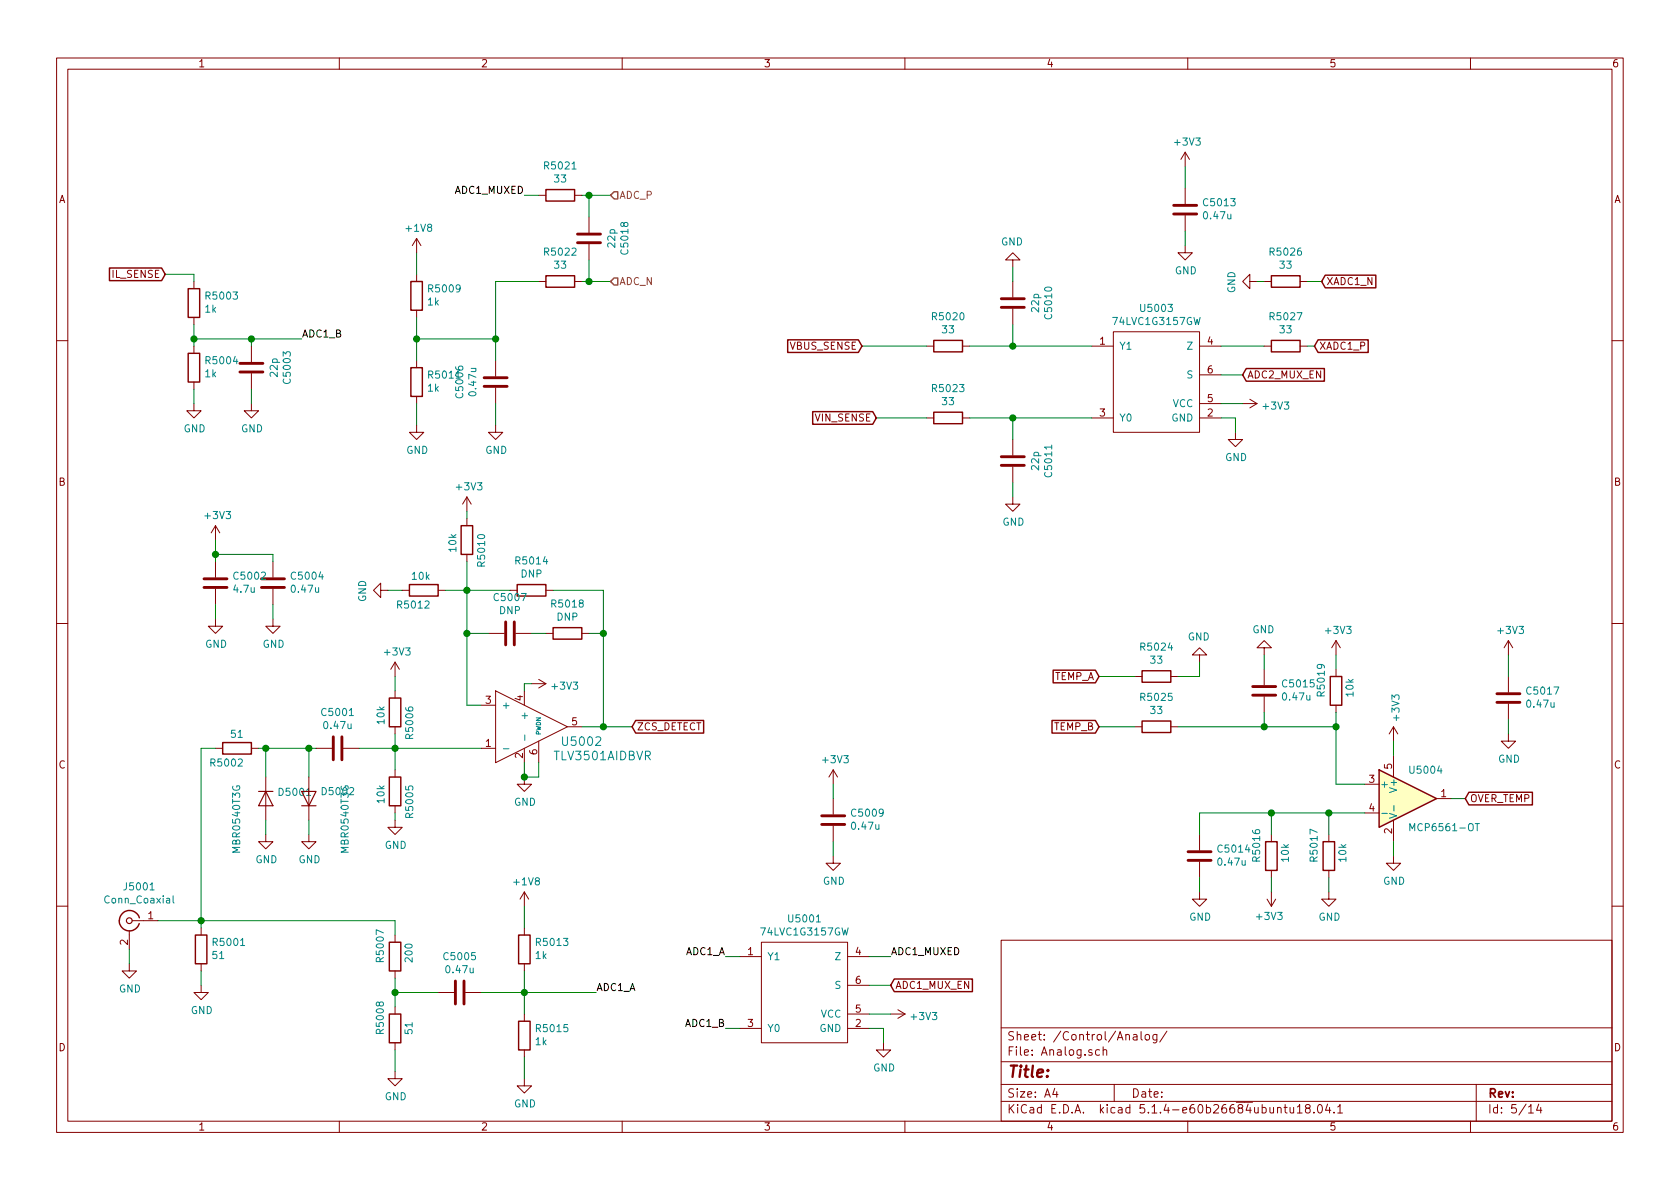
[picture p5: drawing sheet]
EESchema Schematic File Version 4
LIBS:integrated-cache
EELAYER 30 0
EELAYER END
$Descr A4 11693 8268
encoding utf-8
Sheet 5 14
Title ""
Date ""
Rev ""
Comp ""
Comment1 ""
Comment2 ""
Comment3 ""
Comment4 ""
$EndDescr
$Comp
L wbraun_ic_lib:TLV3501AIDBVR U5002
U 1 1
P 3650 5050
F 0 "U5002" H 3900 4950 60  0000 L CNN
F 1 "TLV3501AIDBVR" H 3850 4850 60  0000 L CNN
F 2 "Package_TO_SOT_SMD:SOT-23-6" H 3450 5050 60  0001 C CNN
F 3 "" H 3450 5050 60  0000 C CNN
	1    3650 5050
	1    0    0    -1  
$EndComp
$Comp
L Connector:Conn_Coaxial J5001
U 1 1
P 900 6400
F 0 "J5001" H 830 6638 50  0000 C CNN
F 1 "Conn_Coaxial" H 830 6547 50  0000 C CNN
F 2 "Connector_Coaxial:SMA_Amphenol_132134-16_Vertical" H 900 6400 50  0001 C CNN
F 3 " ~" H 900 6400 50  0001 C CNN
	1    900  6400
	-1   0    0    -1  
$EndComp
$Comp
L power:GND #PWR05001
U 1 1
P 900 6700
F 0 "#PWR05001" H 900 6450 50  0001 C CNN
F 1 "GND" H 905 6527 50  0000 C CNN
F 2 "" H 900 6700 50  0001 C CNN
F 3 "" H 900 6700 50  0001 C CNN
	1    900  6700
	1    0    0    -1  
$EndComp
Wire Wire Line
	900  6600 900  6700
$Comp
L Device:R R5001
U 1 1
P 1400 6600
F 0 "R5001" H 1330 6554 50  0000 R CNN
F 1 "51" H 1330 6645 50  0000 R CNN
F 2 "Resistor_SMD:R_2512_6332Metric" V 1330 6600 50  0001 C CNN
F 3 "~" H 1400 6600 50  0001 C CNN
	1    1400 6600
	-1   0    0    1   
$EndComp
Wire Wire Line
	1100 6400 1400 6400
Wire Wire Line
	1400 6400 1400 6450
Wire Wire Line
	1400 6750 1400 6850
$Comp
L power:GND #PWR05002
U 1 1
P 1400 6850
F 0 "#PWR05002" H 1400 6600 50  0001 C CNN
F 1 "GND" H 1405 6677 50  0000 C CNN
F 2 "" H 1400 6850 50  0001 C CNN
F 3 "" H 1400 6850 50  0001 C CNN
	1    1400 6850
	1    0    0    -1  
$EndComp
Connection ~ 1400 6400
$Comp
L Device:C C5001
U 1 1
P 2350 5200
F 0 "C5001" V 2098 5200 50  0000 C CNN
F 1 "0.47u" V 2189 5200 50  0000 C CNN
F 2 "Capacitor_SMD:C_0402_1005Metric" H 2388 5050 50  0001 C CNN
F 3 "~" H 2350 5200 50  0001 C CNN
	1    2350 5200
	0    1    1    0   
$EndComp
$Comp
L Device:C C5007
U 1 1
P 3550 4400
F 0 "C5007" V 3298 4400 50  0000 C CNN
F 1 "DNP" V 3389 4400 50  0000 C CNN
F 2 "Capacitor_SMD:C_0402_1005Metric" H 3588 4250 50  0001 C CNN
F 3 "~" H 3550 4400 50  0001 C CNN
	1    3550 4400
	0    1    1    0   
$EndComp
$Comp
L Device:R R5018
U 1 1
P 3950 4400
F 0 "R5018" V 3743 4400 50  0000 C CNN
F 1 "DNP" V 3834 4400 50  0000 C CNN
F 2 "Resistor_SMD:R_0402_1005Metric" V 3880 4400 50  0001 C CNN
F 3 "~" H 3950 4400 50  0001 C CNN
	1    3950 4400
	0    1    1    0   
$EndComp
$Comp
L Device:R R5014
U 1 1
P 3700 4100
F 0 "R5014" V 3493 4100 50  0000 C CNN
F 1 "DNP" V 3584 4100 50  0000 C CNN
F 2 "Resistor_SMD:R_0402_1005Metric" V 3630 4100 50  0001 C CNN
F 3 "~" H 3700 4100 50  0001 C CNN
	1    3700 4100
	0    1    1    0   
$EndComp
Wire Wire Line
	4050 5050 4200 5050
Wire Wire Line
	4200 5050 4200 4400
Wire Wire Line
	4200 4400 4100 4400
Wire Wire Line
	3800 4400 3700 4400
Wire Wire Line
	3850 4100 4200 4100
Wire Wire Line
	4200 4100 4200 4400
Connection ~ 4200 4400
Wire Wire Line
	3550 4100 3250 4100
Wire Wire Line
	3250 4100 3250 4400
Wire Wire Line
	3250 4900 3350 4900
Wire Wire Line
	3400 4400 3250 4400
Connection ~ 3250 4400
Wire Wire Line
	3250 4400 3250 4900
Connection ~ 4200 5050
Wire Wire Line
	3650 5300 3650 5400
Wire Wire Line
	3750 5300 3750 5400
Wire Wire Line
	3650 4800 3650 4750
Wire Wire Line
	3650 4750 3700 4750
$Comp
L power:GND #PWR05009
U 1 1
P 3650 5400
F 0 "#PWR05009" H 3650 5150 50  0001 C CNN
F 1 "GND" H 3655 5227 50  0000 C CNN
F 2 "" H 3650 5400 50  0001 C CNN
F 3 "" H 3650 5400 50  0001 C CNN
	1    3650 5400
	1    0    0    -1  
$EndComp
Wire Wire Line
	3750 5400 3650 5400
Connection ~ 3650 5400
$Comp
L power:+3V3 #PWR05010
U 1 1
P 3700 4750
F 0 "#PWR05010" H 3700 4600 50  0001 C CNN
F 1 "+3V3" V 3715 4878 50  0000 L CNN
F 2 "" H 3700 4750 50  0001 C CNN
F 3 "" H 3700 4750 50  0001 C CNN
	1    3700 4750
	0    1    1    0   
$EndComp
Wire Wire Line
	4200 5050 4400 5050
Text GLabel 4400 5050 2    50   Input ~ 0
ZCS_DETECT
$Comp
L Device:R R5021
U 1 1
P 3900 1350
F 0 "R5021" V 3693 1350 50  0000 C CNN
F 1 "33" V 3784 1350 50  0000 C CNN
F 2 "Resistor_SMD:R_0402_1005Metric" V 3830 1350 50  0001 C CNN
F 3 "~" H 3900 1350 50  0001 C CNN
	1    3900 1350
	0    1    1    0   
$EndComp
$Comp
L Device:R R5022
U 1 1
P 3900 1950
F 0 "R5022" V 3693 1950 50  0000 C CNN
F 1 "33" V 3784 1950 50  0000 C CNN
F 2 "Resistor_SMD:R_0402_1005Metric" V 3830 1950 50  0001 C CNN
F 3 "~" H 3900 1950 50  0001 C CNN
	1    3900 1950
	0    1    1    0   
$EndComp
$Comp
L Device:C C5018
U 1 1
P 4100 1650
F 0 "C5018" V 3848 1650 50  0000 C CNN
F 1 "22p" V 3939 1650 50  0000 C CNN
F 2 "Capacitor_SMD:C_0402_1005Metric" H 4138 1500 50  0001 C CNN
F 3 "~" H 4100 1650 50  0001 C CNN
	1    4100 1650
	-1   0    0    1   
$EndComp
Wire Wire Line
	4050 1350 4100 1350
Wire Wire Line
	4100 1350 4100 1500
Wire Wire Line
	4050 1950 4100 1950
Wire Wire Line
	4100 1950 4100 1800
Wire Wire Line
	4100 1350 4250 1350
Connection ~ 4100 1350
Wire Wire Line
	4100 1950 4250 1950
Connection ~ 4100 1950
Wire Wire Line
	3250 3600 3250 3550
$Comp
L Device:R R5010
U 1 1
P 3250 3750
F 0 "R5010" V 3350 3800 50  0000 R CNN
F 1 "10k" V 3150 3800 50  0000 R CNN
F 2 "Resistor_SMD:R_0402_1005Metric" V 3180 3750 50  0001 C CNN
F 3 "~" H 3250 3750 50  0001 C CNN
	1    3250 3750
	1    0    0    -1  
$EndComp
Wire Wire Line
	2500 5200 2750 5200
$Comp
L Device:R R5006
U 1 1
P 2750 4950
F 0 "R5006" V 2850 5000 50  0000 R CNN
F 1 "10k" V 2650 5000 50  0000 R CNN
F 2 "Resistor_SMD:R_0402_1005Metric" V 2680 4950 50  0001 C CNN
F 3 "~" H 2750 4950 50  0001 C CNN
	1    2750 4950
	1    0    0    -1  
$EndComp
Wire Wire Line
	2750 5100 2750 5200
Connection ~ 2750 5200
Wire Wire Line
	2750 5200 3350 5200
Wire Wire Line
	2750 4700 2750 4800
$Comp
L Device:R R5002
U 1 1
P 1650 5200
F 0 "R5002" V 1750 5250 50  0000 R CNN
F 1 "51" V 1550 5250 50  0000 R CNN
F 2 "Resistor_SMD:R_1206_3216Metric" V 1580 5200 50  0001 C CNN
F 3 "~" H 1650 5200 50  0001 C CNN
	1    1650 5200
	0    1    1    0   
$EndComp
Wire Wire Line
	1400 5200 1500 5200
Wire Wire Line
	1400 6400 1400 5200
$Comp
L wbraun_ic_lib:74LVC1G3157GW U5001
U 1 1
P 5600 6900
F 0 "U5001" H 5600 7415 50  0000 C CNN
F 1 "74LVC1G3157GW" H 5600 7324 50  0000 C CNN
F 2 "Package_TO_SOT_SMD:SOT-363_SC-70-6" H 6000 6350 50  0001 C CNN
F 3 "" H 6000 6350 50  0001 C CNN
	1    5600 6900
	1    0    0    -1  
$EndComp
$Comp
L power:GND #PWR0114
U 1 1
P 6150 7250
F 0 "#PWR0114" H 6150 7000 50  0001 C CNN
F 1 "GND" H 6155 7077 50  0000 C CNN
F 2 "" H 6150 7250 50  0001 C CNN
F 3 "" H 6150 7250 50  0001 C CNN
	1    6150 7250
	1    0    0    -1  
$EndComp
$Comp
L power:+3V3 #PWR0115
U 1 1
P 6200 7050
F 0 "#PWR0115" H 6200 6900 50  0001 C CNN
F 1 "+3V3" V 6215 7178 50  0000 L CNN
F 2 "" H 6200 7050 50  0001 C CNN
F 3 "" H 6200 7050 50  0001 C CNN
	1    6200 7050
	0    1    1    0   
$EndComp
Wire Wire Line
	6050 7050 6200 7050
Wire Wire Line
	6050 7150 6150 7150
Wire Wire Line
	6150 7150 6150 7250
Wire Wire Line
	6050 6650 6200 6650
$Comp
L Device:C C5005
U 1 1
P 3200 6900
F 0 "C5005" V 2948 6900 50  0000 C CNN
F 1 "0.47u" V 3039 6900 50  0000 C CNN
F 2 "Capacitor_SMD:C_0402_1005Metric" H 3238 6750 50  0001 C CNN
F 3 "~" H 3200 6900 50  0001 C CNN
	1    3200 6900
	0    1    1    0   
$EndComp
$Comp
L Device:R R5007
U 1 1
P 2750 6650
F 0 "R5007" V 2850 6700 50  0000 R CNN
F 1 "200" V 2650 6700 50  0000 R CNN
F 2 "Resistor_SMD:R_1206_3216Metric" V 2680 6650 50  0001 C CNN
F 3 "~" H 2750 6650 50  0001 C CNN
	1    2750 6650
	-1   0    0    1   
$EndComp
$Comp
L Device:R R5008
U 1 1
P 2750 7150
F 0 "R5008" V 2850 7200 50  0000 R CNN
F 1 "51" V 2650 7200 50  0000 R CNN
F 2 "Resistor_SMD:R_1206_3216Metric" V 2680 7150 50  0001 C CNN
F 3 "~" H 2750 7150 50  0001 C CNN
	1    2750 7150
	-1   0    0    1   
$EndComp
Wire Wire Line
	2750 6400 2750 6500
Wire Wire Line
	2750 6800 2750 6900
$Comp
L power:GND #PWR0116
U 1 1
P 2750 7450
F 0 "#PWR0116" H 2750 7200 50  0001 C CNN
F 1 "GND" H 2755 7277 50  0000 C CNN
F 2 "" H 2750 7450 50  0001 C CNN
F 3 "" H 2750 7450 50  0001 C CNN
	1    2750 7450
	1    0    0    -1  
$EndComp
Wire Wire Line
	2750 7300 2750 7450
Wire Wire Line
	2750 6900 3050 6900
Connection ~ 2750 6900
Wire Wire Line
	2750 6900 2750 7000
$Comp
L Device:R R5013
U 1 1
P 3650 6600
F 0 "R5013" H 3580 6554 50  0000 R CNN
F 1 "1k" H 3580 6645 50  0000 R CNN
F 2 "Resistor_SMD:R_0402_1005Metric" V 3580 6600 50  0001 C CNN
F 3 "~" H 3650 6600 50  0001 C CNN
	1    3650 6600
	-1   0    0    1   
$EndComp
$Comp
L Device:R R5015
U 1 1
P 3650 7200
F 0 "R5015" H 3580 7154 50  0000 R CNN
F 1 "1k" H 3580 7245 50  0000 R CNN
F 2 "Resistor_SMD:R_0402_1005Metric" V 3580 7200 50  0001 C CNN
F 3 "~" H 3650 7200 50  0001 C CNN
	1    3650 7200
	-1   0    0    1   
$EndComp
$Comp
L power:GND #PWR0117
U 1 1
P 3650 7500
F 0 "#PWR0117" H 3650 7250 50  0001 C CNN
F 1 "GND" H 3655 7327 50  0000 C CNN
F 2 "" H 3650 7500 50  0001 C CNN
F 3 "" H 3650 7500 50  0001 C CNN
	1    3650 7500
	1    0    0    -1  
$EndComp
Wire Wire Line
	3350 6900 3650 6900
Wire Wire Line
	3650 6900 3650 6750
Wire Wire Line
	3650 6900 3650 7050
Connection ~ 3650 6900
Wire Wire Line
	3650 7350 3650 7500
Wire Wire Line
	3650 6450 3650 6300
$Comp
L Device:R R5009
U 1 1
P 2900 2050
F 0 "R5009" H 2830 2004 50  0000 R CNN
F 1 "1k" H 2830 2095 50  0000 R CNN
F 2 "Resistor_SMD:R_0402_1005Metric" V 2830 2050 50  0001 C CNN
F 3 "~" H 2900 2050 50  0001 C CNN
	1    2900 2050
	-1   0    0    1   
$EndComp
$Comp
L Device:R R5011
U 1 1
P 2900 2650
F 0 "R5011" H 2830 2604 50  0000 R CNN
F 1 "1k" H 2830 2695 50  0000 R CNN
F 2 "Resistor_SMD:R_0402_1005Metric" V 2830 2650 50  0001 C CNN
F 3 "~" H 2900 2650 50  0001 C CNN
	1    2900 2650
	-1   0    0    1   
$EndComp
$Comp
L power:GND #PWR0118
U 1 1
P 2900 2950
F 0 "#PWR0118" H 2900 2700 50  0001 C CNN
F 1 "GND" H 2905 2777 50  0000 C CNN
F 2 "" H 2900 2950 50  0001 C CNN
F 3 "" H 2900 2950 50  0001 C CNN
	1    2900 2950
	1    0    0    -1  
$EndComp
Wire Wire Line
	2900 2350 2900 2200
Wire Wire Line
	2900 2350 2900 2500
Connection ~ 2900 2350
Wire Wire Line
	2900 2800 2900 2950
Wire Wire Line
	2900 1900 2900 1750
$Comp
L Device:C C5006
U 1 1
P 3450 2650
F 0 "C5006" V 3198 2650 50  0000 C CNN
F 1 "0.47u" V 3289 2650 50  0000 C CNN
F 2 "Capacitor_SMD:C_0402_1005Metric" H 3488 2500 50  0001 C CNN
F 3 "~" H 3450 2650 50  0001 C CNN
	1    3450 2650
	1    0    0    -1  
$EndComp
Wire Wire Line
	2900 2350 3450 2350
Wire Wire Line
	3450 2350 3450 2500
$Comp
L power:GND #PWR0119
U 1 1
P 3450 2950
F 0 "#PWR0119" H 3450 2700 50  0001 C CNN
F 1 "GND" H 3455 2777 50  0000 C CNN
F 2 "" H 3450 2950 50  0001 C CNN
F 3 "" H 3450 2950 50  0001 C CNN
	1    3450 2950
	1    0    0    -1  
$EndComp
Wire Wire Line
	3450 2800 3450 2950
Wire Wire Line
	3450 2350 3450 1950
Wire Wire Line
	3450 1950 3750 1950
Connection ~ 3450 2350
$Comp
L Device:R R5005
U 1 1
P 2750 5500
F 0 "R5005" V 2850 5550 50  0000 R CNN
F 1 "10k" V 2650 5550 50  0000 R CNN
F 2 "Resistor_SMD:R_0402_1005Metric" V 2680 5500 50  0001 C CNN
F 3 "~" H 2750 5500 50  0001 C CNN
	1    2750 5500
	1    0    0    -1  
$EndComp
$Comp
L power:GND #PWR0120
U 1 1
P 2750 5700
F 0 "#PWR0120" H 2750 5450 50  0001 C CNN
F 1 "GND" H 2755 5527 50  0000 C CNN
F 2 "" H 2750 5700 50  0001 C CNN
F 3 "" H 2750 5700 50  0001 C CNN
	1    2750 5700
	1    0    0    -1  
$EndComp
Wire Wire Line
	2750 5650 2750 5700
Wire Wire Line
	2750 5350 2750 5200
$Comp
L power:+3V3 #PWR0121
U 1 1
P 2750 4700
F 0 "#PWR0121" H 2750 4550 50  0001 C CNN
F 1 "+3V3" H 2765 4873 50  0000 C CNN
F 2 "" H 2750 4700 50  0001 C CNN
F 3 "" H 2750 4700 50  0001 C CNN
	1    2750 4700
	1    0    0    -1  
$EndComp
$Comp
L Device:R R5012
U 1 1
P 2950 4100
F 0 "R5012" V 3050 4150 50  0000 R CNN
F 1 "10k" V 2850 4150 50  0000 R CNN
F 2 "Resistor_SMD:R_0402_1005Metric" V 2880 4100 50  0001 C CNN
F 3 "~" H 2950 4100 50  0001 C CNN
	1    2950 4100
	0    1    1    0   
$EndComp
$Comp
L power:GND #PWR0122
U 1 1
P 2700 4100
F 0 "#PWR0122" H 2700 3850 50  0001 C CNN
F 1 "GND" H 2705 3927 50  0000 C CNN
F 2 "" H 2700 4100 50  0001 C CNN
F 3 "" H 2700 4100 50  0001 C CNN
	1    2700 4100
	0    1    1    0   
$EndComp
Wire Wire Line
	3250 3900 3250 4100
Connection ~ 3250 4100
Wire Wire Line
	3250 4100 3100 4100
Wire Wire Line
	2800 4100 2700 4100
$Comp
L power:+3V3 #PWR0123
U 1 1
P 3250 3550
F 0 "#PWR0123" H 3250 3400 50  0001 C CNN
F 1 "+3V3" H 3265 3723 50  0000 C CNN
F 2 "" H 3250 3550 50  0001 C CNN
F 3 "" H 3250 3550 50  0001 C CNN
	1    3250 3550
	1    0    0    -1  
$EndComp
$Comp
L power:+1V8 #PWR0124
U 1 1
P 3650 6300
F 0 "#PWR0124" H 3650 6150 50  0001 C CNN
F 1 "+1V8" H 3665 6473 50  0000 C CNN
F 2 "" H 3650 6300 50  0001 C CNN
F 3 "" H 3650 6300 50  0001 C CNN
	1    3650 6300
	1    0    0    -1  
$EndComp
$Comp
L power:+1V8 #PWR0125
U 1 1
P 2900 1750
F 0 "#PWR0125" H 2900 1600 50  0001 C CNN
F 1 "+1V8" H 2915 1923 50  0000 C CNN
F 2 "" H 2900 1750 50  0001 C CNN
F 3 "" H 2900 1750 50  0001 C CNN
	1    2900 1750
	1    0    0    -1  
$EndComp
$Comp
L Device:D D5001
U 1 1
P 1850 5550
F 0 "D5001" V 1804 5629 50  0000 L CNN
F 1 "MBR0540T3G" H 1750 5350 50  0000 L CNN
F 2 "Diode_SMD:D_SOD-123" H 1850 5550 50  0001 C CNN
F 3 "~" H 1850 5550 50  0001 C CNN
	1    1850 5550
	0    1    1    0   
$EndComp
$Comp
L Device:D D5002
U 1 1
P 2150 5550
F 0 "D5002" V 2196 5471 50  0000 R CNN
F 1 "MBR0540T3G" H 2250 5300 50  0000 R CNN
F 2 "Diode_SMD:D_SOD-123" H 2150 5550 50  0001 C CNN
F 3 "~" H 2150 5550 50  0001 C CNN
	1    2150 5550
	0    -1   -1   0   
$EndComp
$Comp
L power:GND #PWR0126
U 1 1
P 2150 5800
F 0 "#PWR0126" H 2150 5550 50  0001 C CNN
F 1 "GND" H 2155 5627 50  0000 C CNN
F 2 "" H 2150 5800 50  0001 C CNN
F 3 "" H 2150 5800 50  0001 C CNN
	1    2150 5800
	1    0    0    -1  
$EndComp
$Comp
L power:GND #PWR0127
U 1 1
P 1850 5800
F 0 "#PWR0127" H 1850 5550 50  0001 C CNN
F 1 "GND" H 1855 5627 50  0000 C CNN
F 2 "" H 1850 5800 50  0001 C CNN
F 3 "" H 1850 5800 50  0001 C CNN
	1    1850 5800
	1    0    0    -1  
$EndComp
Wire Wire Line
	1800 5200 1850 5200
Wire Wire Line
	1850 5200 1850 5400
Connection ~ 1850 5200
Wire Wire Line
	1850 5200 2150 5200
Wire Wire Line
	2150 5200 2150 5400
Connection ~ 2150 5200
Wire Wire Line
	2150 5200 2200 5200
Wire Wire Line
	1850 5700 1850 5800
Wire Wire Line
	2150 5700 2150 5800
Text HLabel 4250 1350 2    50   Input ~ 0
ADC_P
Text HLabel 4250 1950 2    50   Input ~ 0
ADC_N
Wire Wire Line
	3750 1350 3650 1350
Text Label 6200 6650 0    50   ~ 0
ADC1_MUXED
Text Label 3650 1350 2    50   ~ 0
ADC1_MUXED
$Comp
L Device:C C5009
U 1 1
P 5800 5700
F 0 "C5009" H 5685 5654 50  0000 R CNN
F 1 "0.47u" H 5685 5745 50  0000 R CNN
F 2 "Capacitor_SMD:C_0402_1005Metric" H 5838 5550 50  0001 C CNN
F 3 "~" H 5800 5700 50  0001 C CNN
	1    5800 5700
	-1   0    0    1   
$EndComp
Wire Wire Line
	5800 5850 5800 5950
$Comp
L power:GND #PWR0128
U 1 1
P 5800 5950
F 0 "#PWR0128" H 5800 5700 50  0001 C CNN
F 1 "GND" H 5805 5777 50  0000 C CNN
F 2 "" H 5800 5950 50  0001 C CNN
F 3 "" H 5800 5950 50  0001 C CNN
	1    5800 5950
	1    0    0    -1  
$EndComp
Wire Wire Line
	5800 5550 5800 5450
$Comp
L power:+3V3 #PWR0130
U 1 1
P 5800 5450
F 0 "#PWR0130" H 5800 5300 50  0001 C CNN
F 1 "+3V3" H 5815 5623 50  0000 C CNN
F 2 "" H 5800 5450 50  0001 C CNN
F 3 "" H 5800 5450 50  0001 C CNN
	1    5800 5450
	1    0    0    -1  
$EndComp
Wire Wire Line
	3650 6900 4150 6900
Text Label 4150 6900 0    50   ~ 0
ADC1_A
Wire Wire Line
	5150 6650 5050 6650
Wire Wire Line
	5150 7150 5050 7150
Text Label 5050 6650 2    50   ~ 0
ADC1_A
$Comp
L Device:R R5003
U 1 1
P 1350 2100
F 0 "R5003" H 1280 2054 50  0000 R CNN
F 1 "1k" H 1280 2145 50  0000 R CNN
F 2 "Resistor_SMD:R_0402_1005Metric" V 1280 2100 50  0001 C CNN
F 3 "~" H 1350 2100 50  0001 C CNN
	1    1350 2100
	-1   0    0    1   
$EndComp
$Comp
L Device:R R5004
U 1 1
P 1350 2550
F 0 "R5004" H 1280 2504 50  0000 R CNN
F 1 "1k" H 1280 2595 50  0000 R CNN
F 2 "Resistor_SMD:R_0402_1005Metric" V 1280 2550 50  0001 C CNN
F 3 "~" H 1350 2550 50  0001 C CNN
	1    1350 2550
	-1   0    0    1   
$EndComp
Text GLabel 1150 1900 0    50   Input ~ 0
IL_SENSE
Wire Wire Line
	1350 1900 1350 1950
Wire Wire Line
	1150 1900 1350 1900
Wire Wire Line
	1350 2250 1350 2350
Wire Wire Line
	1350 2700 1350 2800
$Comp
L power:GND #PWR0131
U 1 1
P 1350 2800
F 0 "#PWR0131" H 1350 2550 50  0001 C CNN
F 1 "GND" H 1355 2627 50  0000 C CNN
F 2 "" H 1350 2800 50  0001 C CNN
F 3 "" H 1350 2800 50  0001 C CNN
	1    1350 2800
	1    0    0    -1  
$EndComp
$Comp
L Device:C C5003
U 1 1
P 1750 2550
F 0 "C5003" V 1498 2550 50  0000 C CNN
F 1 "22p" V 1589 2550 50  0000 C CNN
F 2 "Capacitor_SMD:C_0402_1005Metric" H 1788 2400 50  0001 C CNN
F 3 "~" H 1750 2550 50  0001 C CNN
	1    1750 2550
	-1   0    0    1   
$EndComp
Wire Wire Line
	1350 2350 1750 2350
Wire Wire Line
	1750 2350 1750 2400
Connection ~ 1350 2350
Wire Wire Line
	1350 2350 1350 2400
Wire Wire Line
	1750 2700 1750 2800
$Comp
L power:GND #PWR0132
U 1 1
P 1750 2800
F 0 "#PWR0132" H 1750 2550 50  0001 C CNN
F 1 "GND" H 1755 2627 50  0000 C CNN
F 2 "" H 1750 2800 50  0001 C CNN
F 3 "" H 1750 2800 50  0001 C CNN
	1    1750 2800
	1    0    0    -1  
$EndComp
Wire Wire Line
	1750 2350 2100 2350
Connection ~ 1750 2350
Text Label 2100 2350 0    50   ~ 0
ADC1_B
Text Label 5050 7150 2    50   ~ 0
ADC1_B
Wire Wire Line
	6050 6850 6200 6850
Text GLabel 6200 6850 2    50   Input ~ 0
ADC1_MUX_EN
$Comp
L wbraun_ic_lib:74LVC1G3157GW U5003
U 1 1
P 8050 2650
F 0 "U5003" H 8050 3165 50  0000 C CNN
F 1 "74LVC1G3157GW" H 8050 3074 50  0000 C CNN
F 2 "Package_TO_SOT_SMD:SOT-363_SC-70-6" H 8450 2100 50  0001 C CNN
F 3 "" H 8450 2100 50  0001 C CNN
	1    8050 2650
	1    0    0    -1  
$EndComp
$Comp
L power:GND #PWR0133
U 1 1
P 8600 3000
F 0 "#PWR0133" H 8600 2750 50  0001 C CNN
F 1 "GND" H 8605 2827 50  0000 C CNN
F 2 "" H 8600 3000 50  0001 C CNN
F 3 "" H 8600 3000 50  0001 C CNN
	1    8600 3000
	1    0    0    -1  
$EndComp
$Comp
L power:+3V3 #PWR0134
U 1 1
P 8650 2800
F 0 "#PWR0134" H 8650 2650 50  0001 C CNN
F 1 "+3V3" V 8665 2928 50  0000 L CNN
F 2 "" H 8650 2800 50  0001 C CNN
F 3 "" H 8650 2800 50  0001 C CNN
	1    8650 2800
	0    1    1    0   
$EndComp
Wire Wire Line
	8500 2800 8650 2800
Wire Wire Line
	8500 2900 8600 2900
Wire Wire Line
	8600 2900 8600 3000
$Comp
L Device:C C5013
U 1 1
P 8250 1450
F 0 "C5013" H 8135 1404 50  0000 R CNN
F 1 "0.47u" H 8135 1495 50  0000 R CNN
F 2 "Capacitor_SMD:C_0402_1005Metric" H 8288 1300 50  0001 C CNN
F 3 "~" H 8250 1450 50  0001 C CNN
	1    8250 1450
	-1   0    0    1   
$EndComp
Wire Wire Line
	8250 1600 8250 1700
$Comp
L power:GND #PWR0135
U 1 1
P 8250 1700
F 0 "#PWR0135" H 8250 1450 50  0001 C CNN
F 1 "GND" H 8255 1527 50  0000 C CNN
F 2 "" H 8250 1700 50  0001 C CNN
F 3 "" H 8250 1700 50  0001 C CNN
	1    8250 1700
	1    0    0    -1  
$EndComp
$Comp
L power:+3V3 #PWR0137
U 1 1
P 8250 1150
F 0 "#PWR0137" H 8250 1000 50  0001 C CNN
F 1 "+3V3" H 8265 1323 50  0000 C CNN
F 2 "" H 8250 1150 50  0001 C CNN
F 3 "" H 8250 1150 50  0001 C CNN
	1    8250 1150
	1    0    0    -1  
$EndComp
Wire Wire Line
	8500 2600 8650 2600
Text GLabel 8650 2600 2    50   Input ~ 0
ADC2_MUX_EN
$Comp
L Amplifier_Operational:MCP6561-OT U5004
U 1 1
P 9800 5550
F 0 "U5004" H 9800 5750 50  0000 L CNN
F 1 "MCP6561-OT" H 9800 5350 50  0000 L CNN
F 2 "Package_TO_SOT_SMD:SOT-23-5" H 9700 5350 50  0001 L CNN
F 3 "http://ww1.microchip.com/downloads/en/DeviceDoc/22139C.pdf" H 9800 5750 50  0001 C CNN
	1    9800 5550
	1    0    0    -1  
$EndComp
$Comp
L power:GND #PWR0138
U 1 1
P 9700 5950
F 0 "#PWR0138" H 9700 5700 50  0001 C CNN
F 1 "GND" H 9705 5777 50  0000 C CNN
F 2 "" H 9700 5950 50  0001 C CNN
F 3 "" H 9700 5950 50  0001 C CNN
	1    9700 5950
	1    0    0    -1  
$EndComp
$Comp
L power:+3V3 #PWR0139
U 1 1
P 9700 5150
F 0 "#PWR0139" H 9700 5000 50  0001 C CNN
F 1 "+3V3" V 9715 5278 50  0000 L CNN
F 2 "" H 9700 5150 50  0001 C CNN
F 3 "" H 9700 5150 50  0001 C CNN
	1    9700 5150
	1    0    0    -1  
$EndComp
$Comp
L Device:R R5016
U 1 1
P 8850 5950
F 0 "R5016" V 8950 6000 50  0000 R CNN
F 1 "10k" V 8750 6000 50  0000 R CNN
F 2 "Resistor_SMD:R_0402_1005Metric" V 8780 5950 50  0001 C CNN
F 3 "~" H 8850 5950 50  0001 C CNN
	1    8850 5950
	-1   0    0    1   
$EndComp
$Comp
L Device:R R5017
U 1 1
P 9250 5950
F 0 "R5017" V 9350 6000 50  0000 R CNN
F 1 "10k" V 9150 6000 50  0000 R CNN
F 2 "Resistor_SMD:R_0402_1005Metric" V 9180 5950 50  0001 C CNN
F 3 "~" H 9250 5950 50  0001 C CNN
	1    9250 5950
	-1   0    0    1   
$EndComp
$Comp
L power:GND #PWR0140
U 1 1
P 9250 6200
F 0 "#PWR0140" H 9250 5950 50  0001 C CNN
F 1 "GND" H 9255 6027 50  0000 C CNN
F 2 "" H 9250 6200 50  0001 C CNN
F 3 "" H 9250 6200 50  0001 C CNN
	1    9250 6200
	1    0    0    -1  
$EndComp
$Comp
L power:+3V3 #PWR0141
U 1 1
P 8850 6200
F 0 "#PWR0141" H 8850 6050 50  0001 C CNN
F 1 "+3V3" H 8865 6373 50  0000 C CNN
F 2 "" H 8850 6200 50  0001 C CNN
F 3 "" H 8850 6200 50  0001 C CNN
	1    8850 6200
	-1   0    0    1   
$EndComp
Wire Wire Line
	8850 6100 8850 6200
Wire Wire Line
	9250 6100 9250 6200
Wire Wire Line
	9250 5800 9250 5650
Wire Wire Line
	9250 5650 9500 5650
Wire Wire Line
	8850 5800 8850 5650
Wire Wire Line
	8850 5650 9250 5650
Connection ~ 9250 5650
$Comp
L Device:C C5014
U 1 1
P 8350 5950
F 0 "C5014" H 8235 5904 50  0000 R CNN
F 1 "0.47u" H 8235 5995 50  0000 R CNN
F 2 "Capacitor_SMD:C_0402_1005Metric" H 8388 5800 50  0001 C CNN
F 3 "~" H 8350 5950 50  0001 C CNN
	1    8350 5950
	-1   0    0    1   
$EndComp
Wire Wire Line
	8850 5650 8350 5650
Wire Wire Line
	8350 5650 8350 5800
Connection ~ 8850 5650
Wire Wire Line
	8350 6100 8350 6200
$Comp
L power:GND #PWR0142
U 1 1
P 8350 6200
F 0 "#PWR0142" H 8350 5950 50  0001 C CNN
F 1 "GND" H 8355 6027 50  0000 C CNN
F 2 "" H 8350 6200 50  0001 C CNN
F 3 "" H 8350 6200 50  0001 C CNN
	1    8350 6200
	1    0    0    -1  
$EndComp
Wire Wire Line
	9700 5150 9700 5250
Wire Wire Line
	9700 5850 9700 5950
$Comp
L Device:C C5017
U 1 1
P 10500 4850
F 0 "C5017" H 10385 4804 50  0000 R CNN
F 1 "0.47u" H 10385 4895 50  0000 R CNN
F 2 "Capacitor_SMD:C_0402_1005Metric" H 10538 4700 50  0001 C CNN
F 3 "~" H 10500 4850 50  0001 C CNN
	1    10500 4850
	-1   0    0    1   
$EndComp
Wire Wire Line
	10500 5000 10500 5100
$Comp
L power:GND #PWR0143
U 1 1
P 10500 5100
F 0 "#PWR0143" H 10500 4850 50  0001 C CNN
F 1 "GND" H 10505 4927 50  0000 C CNN
F 2 "" H 10500 5100 50  0001 C CNN
F 3 "" H 10500 5100 50  0001 C CNN
	1    10500 5100
	1    0    0    -1  
$EndComp
$Comp
L power:+3V3 #PWR0145
U 1 1
P 10500 4550
F 0 "#PWR0145" H 10500 4400 50  0001 C CNN
F 1 "+3V3" H 10515 4723 50  0000 C CNN
F 2 "" H 10500 4550 50  0001 C CNN
F 3 "" H 10500 4550 50  0001 C CNN
	1    10500 4550
	1    0    0    -1  
$EndComp
$Comp
L Device:R R5019
U 1 1
P 9300 4800
F 0 "R5019" V 9400 4850 50  0000 R CNN
F 1 "10k" V 9200 4850 50  0000 R CNN
F 2 "Resistor_SMD:R_0402_1005Metric" V 9230 4800 50  0001 C CNN
F 3 "~" H 9300 4800 50  0001 C CNN
	1    9300 4800
	-1   0    0    1   
$EndComp
$Comp
L Device:C C5015
U 1 1
P 8800 4800
F 0 "C5015" H 8685 4754 50  0000 R CNN
F 1 "0.47u" H 8685 4845 50  0000 R CNN
F 2 "Capacitor_SMD:C_0402_1005Metric" H 8838 4650 50  0001 C CNN
F 3 "~" H 8800 4800 50  0001 C CNN
	1    8800 4800
	-1   0    0    1   
$EndComp
$Comp
L power:GND #PWR0146
U 1 1
P 8800 4550
F 0 "#PWR0146" H 8800 4300 50  0001 C CNN
F 1 "GND" H 8805 4377 50  0000 C CNN
F 2 "" H 8800 4550 50  0001 C CNN
F 3 "" H 8800 4550 50  0001 C CNN
	1    8800 4550
	-1   0    0    1   
$EndComp
$Comp
L power:+3V3 #PWR0147
U 1 1
P 9300 4550
F 0 "#PWR0147" H 9300 4400 50  0001 C CNN
F 1 "+3V3" H 9315 4723 50  0000 C CNN
F 2 "" H 9300 4550 50  0001 C CNN
F 3 "" H 9300 4550 50  0001 C CNN
	1    9300 4550
	1    0    0    -1  
$EndComp
Wire Wire Line
	9300 4550 9300 4650
Wire Wire Line
	8800 4550 8800 4650
Wire Wire Line
	8800 4950 8800 5050
Wire Wire Line
	8800 5050 9300 5050
Wire Wire Line
	9300 5050 9300 4950
Wire Wire Line
	9300 5050 9300 5450
Wire Wire Line
	9300 5450 9500 5450
Connection ~ 9300 5050
Text GLabel 7650 5050 0    50   Input ~ 0
TEMP_B
Wire Wire Line
	10100 5550 10200 5550
Text GLabel 10200 5550 2    50   Input ~ 0
OVER_TEMP
Wire Wire Line
	1400 6400 2750 6400
$Comp
L Device:C C5002
U 1 1
P 1500 4050
F 0 "C5002" H 1385 4004 50  0000 R CNN
F 1 "4.7u" H 1385 4095 50  0000 R CNN
F 2 "Capacitor_SMD:C_0402_1005Metric" H 1538 3900 50  0001 C CNN
F 3 "~" H 1500 4050 50  0001 C CNN
	1    1500 4050
	-1   0    0    1   
$EndComp
$Comp
L Device:C C5004
U 1 1
P 1900 4050
F 0 "C5004" H 1785 4004 50  0000 R CNN
F 1 "0.47u" H 1785 4095 50  0000 R CNN
F 2 "Capacitor_SMD:C_0402_1005Metric" H 1938 3900 50  0001 C CNN
F 3 "~" H 1900 4050 50  0001 C CNN
	1    1900 4050
	-1   0    0    1   
$EndComp
Wire Wire Line
	1500 3850 1500 3900
Wire Wire Line
	1500 3850 1900 3850
Wire Wire Line
	1900 3850 1900 3900
Wire Wire Line
	1500 4200 1500 4300
Wire Wire Line
	1900 4200 1900 4300
$Comp
L power:GND #PWR0149
U 1 1
P 1900 4300
F 0 "#PWR0149" H 1900 4050 50  0001 C CNN
F 1 "GND" H 1905 4127 50  0000 C CNN
F 2 "" H 1900 4300 50  0001 C CNN
F 3 "" H 1900 4300 50  0001 C CNN
	1    1900 4300
	1    0    0    -1  
$EndComp
$Comp
L power:GND #PWR0150
U 1 1
P 1500 4300
F 0 "#PWR0150" H 1500 4050 50  0001 C CNN
F 1 "GND" H 1505 4127 50  0000 C CNN
F 2 "" H 1500 4300 50  0001 C CNN
F 3 "" H 1500 4300 50  0001 C CNN
	1    1500 4300
	1    0    0    -1  
$EndComp
Wire Wire Line
	1500 3850 1500 3750
Connection ~ 1500 3850
$Comp
L power:+3V3 #PWR0151
U 1 1
P 1500 3750
F 0 "#PWR0151" H 1500 3600 50  0001 C CNN
F 1 "+3V3" H 1515 3923 50  0000 C CNN
F 2 "" H 1500 3750 50  0001 C CNN
F 3 "" H 1500 3750 50  0001 C CNN
	1    1500 3750
	1    0    0    -1  
$EndComp
Text GLabel 9150 2400 2    50   Input ~ 0
XADC1_P
Wire Wire Line
	8500 2400 8800 2400
Text GLabel 6100 2900 0    50   Input ~ 0
VIN_SENSE
$Comp
L Device:C C5010
U 1 1
P 7050 2100
F 0 "C5010" V 6798 2100 50  0000 C CNN
F 1 "22p" V 6889 2100 50  0000 C CNN
F 2 "Capacitor_SMD:C_0402_1005Metric" H 7088 1950 50  0001 C CNN
F 3 "~" H 7050 2100 50  0001 C CNN
	1    7050 2100
	-1   0    0    1   
$EndComp
Wire Wire Line
	7050 2250 7050 2400
Wire Wire Line
	7050 2400 7600 2400
Connection ~ 7050 2400
$Comp
L Device:C C5011
U 1 1
P 7050 3200
F 0 "C5011" V 6798 3200 50  0000 C CNN
F 1 "22p" V 6889 3200 50  0000 C CNN
F 2 "Capacitor_SMD:C_0402_1005Metric" H 7088 3050 50  0001 C CNN
F 3 "~" H 7050 3200 50  0001 C CNN
	1    7050 3200
	-1   0    0    1   
$EndComp
Wire Wire Line
	7050 2900 7050 3050
Wire Wire Line
	7050 2900 7600 2900
Connection ~ 7050 2900
Text GLabel 6000 2400 0    50   Input ~ 0
VBUS_SENSE
$Comp
L power:GND #PWR0152
U 1 1
P 7050 1850
F 0 "#PWR0152" H 7050 1600 50  0001 C CNN
F 1 "GND" H 7055 1677 50  0000 C CNN
F 2 "" H 7050 1850 50  0001 C CNN
F 3 "" H 7050 1850 50  0001 C CNN
	1    7050 1850
	-1   0    0    1   
$EndComp
$Comp
L power:GND #PWR0153
U 1 1
P 7050 3450
F 0 "#PWR0153" H 7050 3200 50  0001 C CNN
F 1 "GND" H 7055 3277 50  0000 C CNN
F 2 "" H 7050 3450 50  0001 C CNN
F 3 "" H 7050 3450 50  0001 C CNN
	1    7050 3450
	1    0    0    -1  
$EndComp
Wire Wire Line
	7050 1850 7050 1950
Wire Wire Line
	7050 3350 7050 3450
$Comp
L Device:R R5020
U 1 1
P 6600 2400
F 0 "R5020" V 6393 2400 50  0000 C CNN
F 1 "33" V 6484 2400 50  0000 C CNN
F 2 "Resistor_SMD:R_0402_1005Metric" V 6530 2400 50  0001 C CNN
F 3 "~" H 6600 2400 50  0001 C CNN
	1    6600 2400
	0    1    1    0   
$EndComp
$Comp
L Device:R R5023
U 1 1
P 6600 2900
F 0 "R5023" V 6393 2900 50  0000 C CNN
F 1 "33" V 6484 2900 50  0000 C CNN
F 2 "Resistor_SMD:R_0402_1005Metric" V 6530 2900 50  0001 C CNN
F 3 "~" H 6600 2900 50  0001 C CNN
	1    6600 2900
	0    1    1    0   
$EndComp
Wire Wire Line
	6000 2400 6450 2400
Wire Wire Line
	6100 2900 6450 2900
Wire Wire Line
	6750 2900 7050 2900
Wire Wire Line
	6750 2400 7050 2400
Wire Wire Line
	8250 1150 8250 1300
Wire Wire Line
	10500 4550 10500 4700
$Comp
L Device:R R5024
U 1 1
P 8050 4700
F 0 "R5024" V 7843 4700 50  0000 C CNN
F 1 "33" V 7934 4700 50  0000 C CNN
F 2 "Resistor_SMD:R_0402_1005Metric" V 7980 4700 50  0001 C CNN
F 3 "~" H 8050 4700 50  0001 C CNN
	1    8050 4700
	0    1    1    0   
$EndComp
Text GLabel 7650 4700 0    50   Input ~ 0
TEMP_A
$Comp
L power:GND #PWR0136
U 1 1
P 8350 4600
F 0 "#PWR0136" H 8350 4350 50  0001 C CNN
F 1 "GND" H 8355 4427 50  0000 C CNN
F 2 "" H 8350 4600 50  0001 C CNN
F 3 "" H 8350 4600 50  0001 C CNN
	1    8350 4600
	-1   0    0    1   
$EndComp
Wire Wire Line
	7650 4700 7900 4700
Wire Wire Line
	8200 4700 8350 4700
Wire Wire Line
	8350 4700 8350 4600
$Comp
L Device:R R5025
U 1 1
P 8050 5050
F 0 "R5025" V 7843 5050 50  0000 C CNN
F 1 "33" V 7934 5050 50  0000 C CNN
F 2 "Resistor_SMD:R_0402_1005Metric" V 7980 5050 50  0001 C CNN
F 3 "~" H 8050 5050 50  0001 C CNN
	1    8050 5050
	0    1    1    0   
$EndComp
Wire Wire Line
	7650 5050 7900 5050
Wire Wire Line
	8200 5050 8800 5050
Connection ~ 8800 5050
$Comp
L Device:R R5027
U 1 1
P 8950 2400
F 0 "R5027" V 8743 2400 50  0000 C CNN
F 1 "33" V 8834 2400 50  0000 C CNN
F 2 "Resistor_SMD:R_0402_1005Metric" V 8880 2400 50  0001 C CNN
F 3 "~" H 8950 2400 50  0001 C CNN
	1    8950 2400
	0    1    1    0   
$EndComp
$Comp
L Device:R R5026
U 1 1
P 8950 1950
F 0 "R5026" V 8743 1950 50  0000 C CNN
F 1 "33" V 8834 1950 50  0000 C CNN
F 2 "Resistor_SMD:R_0402_1005Metric" V 8880 1950 50  0001 C CNN
F 3 "~" H 8950 1950 50  0001 C CNN
	1    8950 1950
	0    1    1    0   
$EndComp
Text GLabel 9200 1950 2    50   Input ~ 0
XADC1_N
Wire Wire Line
	9100 1950 9200 1950
Wire Wire Line
	9100 2400 9150 2400
$Comp
L power:GND #PWR0144
U 1 1
P 8750 1950
F 0 "#PWR0144" H 8750 1700 50  0001 C CNN
F 1 "GND" H 8755 1777 50  0000 C CNN
F 2 "" H 8750 1950 50  0001 C CNN
F 3 "" H 8750 1950 50  0001 C CNN
	1    8750 1950
	0    1    1    0   
$EndComp
Wire Wire Line
	8800 1950 8750 1950
$EndSCHEMATC
